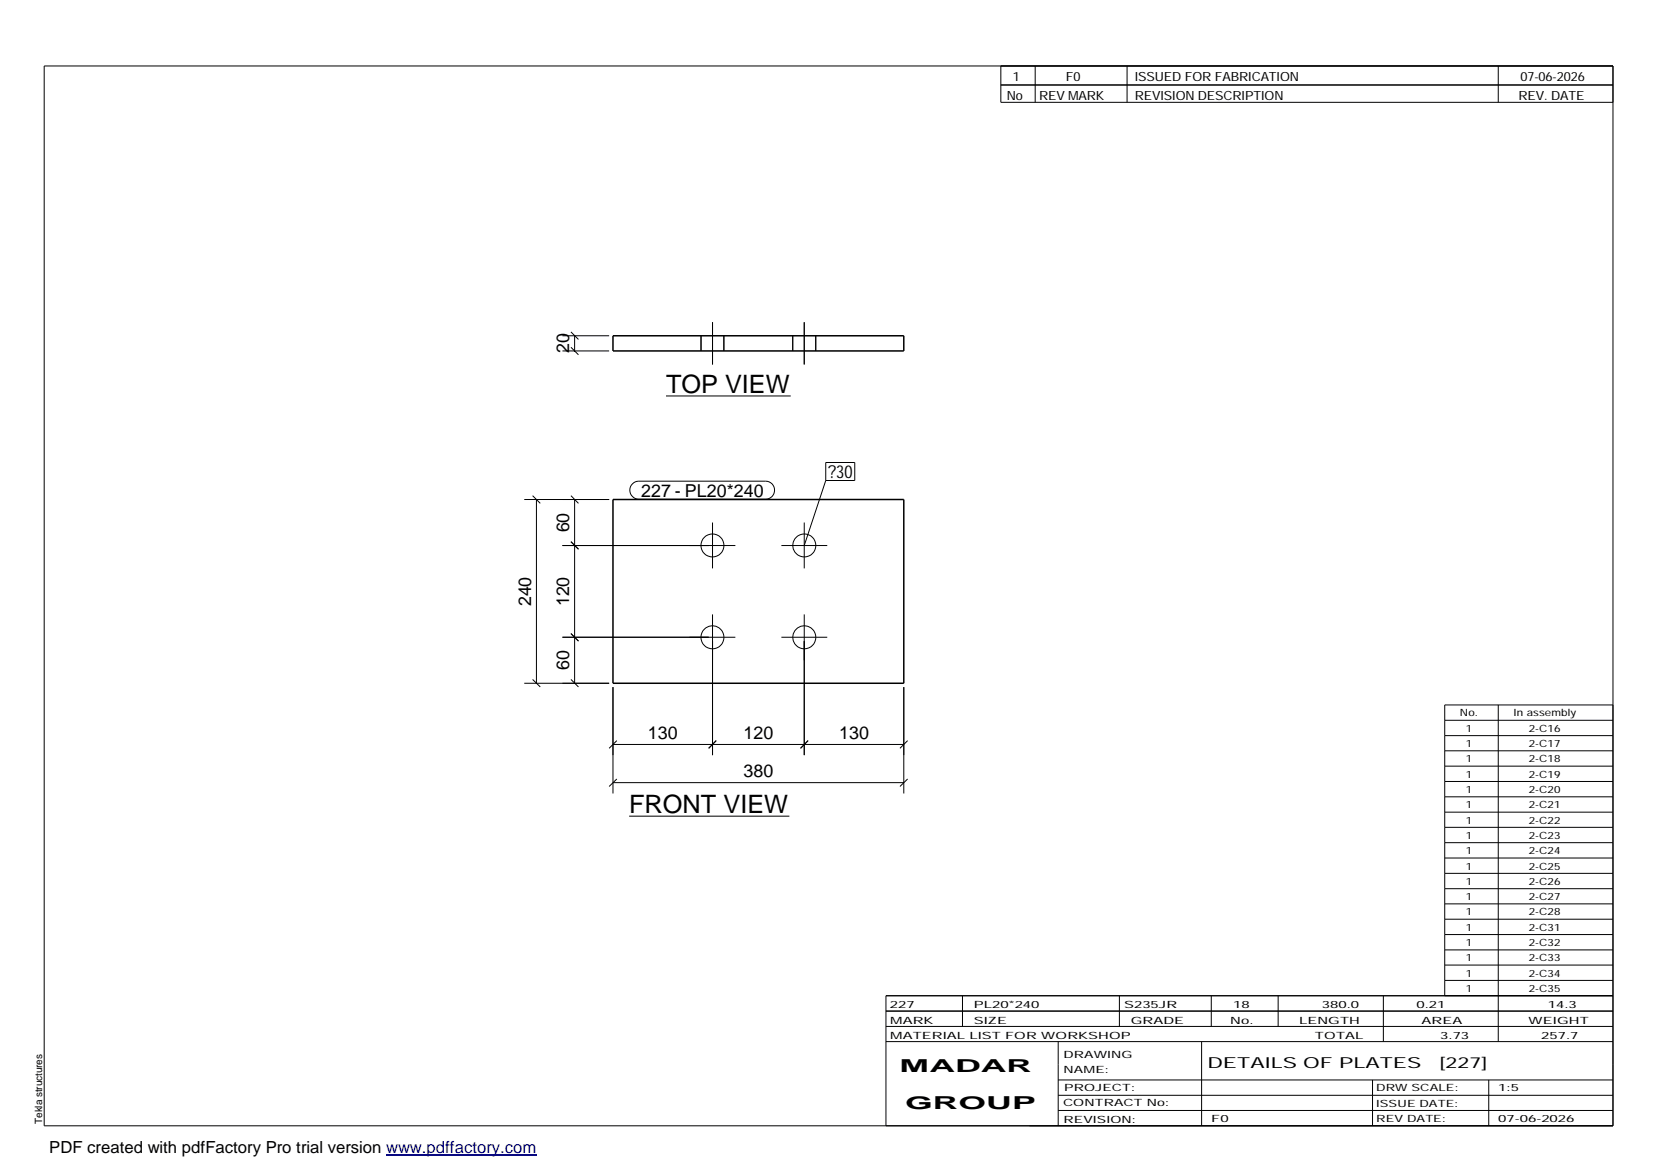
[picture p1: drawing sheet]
<svg xmlns="http://www.w3.org/2000/svg" width="420mm" height="297mm" viewBox="0 0 420 297" stroke-linecap="round" stroke-linejoin="round" font-family="sans-serif">
<g fill="none" stroke="#000" stroke-width=".25">
<path d="M11.2 16.7h398.3v269.1h-398.3zM254.1 16.7v9.3h155.4M262.8 16.7v9.3M286.1 16.7v9.3M380.4 16.7v9.3M254.1 21.6h155.4M142.8 89.1h11.8M142.8 85.2h11.8M144.9 88.2l2 1.9M144.9 84.3l2 1.9M145.9 85.2v3.9M178 85.2v3.9"/>
<path d="M180.9 81.8v10.7M183.8 85.2v3.9M201.3 85.2v3.9M204.2 81.8v10.7M207.1 85.2v3.9M169.1 100.5h31.6M209.6 117.4h7.4v4.6h-7.4zM133.1 126.8h21.5M135.2 125.8l2 2M136.2 126.8v46.7M142.8 138.5h43.9M144.9 137.5l2 1.9"/>
<path d="M144.9 125.8l2 2M145.9 126.8v46.7M160.6 122.8l.7-.5 .9-.1h32.2a2.29 2.29 0 0 1 2.2 2.2 2.29 2.29 0 0 1-2.2 2.3h-32.2a2.27 2.27 0 0 1-2.1-1.4 2.27 2.27 0 0 1 .5-2.5zM180.9 132.7v11.6M198.4 138.5h11.6M204.2 132.7v11.6M209.6 122l-5.4 16.5M180.9 156v35.7M204.2 156v35.7M133.1 173.5h21.5M135.2 172.5l2 1.9M142.8 161.8h43.9"/>
<path d="M144.9 172.5l2 1.9M144.9 160.9l2 1.9M155.6 174.4v27.1M198.4 161.8h11.6M229.4 174.4v27.1M380.4 179v85.4M409.5 179h-42.7v73.8M155.6 198.7h73.8M155.6 189h73.8M156.6 197.8l-2 1.9M156.6 188l-2 2M181.8 188l-1.9 2"/>
<path d="M205.1 188l-1.9 2M230.4 197.8l-1.9 1.9M230.4 188l-1.9 2M366.8 182.9h42.7M366.8 186.8h42.7M366.8 190.6h42.7M366.8 194.5h42.7M366.8 198.4h42.7M159.7 207.2h40.7M366.8 202.3h42.7M366.8 206.2h42.7M366.8 210h42.7"/>
<path d="M366.8 213.9h42.7M366.8 217.8h42.7M366.8 221.7h42.7M366.8 225.6h42.7M366.8 229.5h42.7M366.8 233.4h42.7M366.8 237.3h42.7M224.9 256.7h184.6M244.3 252.8v7.8M284.2 252.8v7.8M307.5 252.8v7.8M324.5 252.8v7.8"/>
<path d="M351.2 252.8v11.6M366.8 241.2h42.7M366.8 245h42.7M366.8 248.9h42.7M409.5 252.8h-184.6v33M224.9 264.4h184.6M224.9 260.6h184.6M268.6 264.4v21.4M268.6 274.2h140.9M268.6 278.1h140.9M305.1 264.4v21.4M348.4 274.2v11.6"/>
<path d="M378 274.2v11.6M268.6 281.9h140.9"/>
<circle cx="180.9" cy="138.5" r="2.91"/>
<circle cx="204.2" cy="138.5" r="2.93"/>
<circle cx="180.9" cy="161.8" r="2.91"/>
<circle cx="204.2" cy="161.8" r="2.93"/>
</g>
<path d="M155.6 85.2h73.8v3.9h-73.8zM155.6 126.8h73.8v46.7h-73.8z" fill="none" stroke="#000" stroke-width=".38"/>
<path d="M98 293.3h38.2" fill="none" stroke="#00f" stroke-width=".3"/>
<g font-size="6.4">
<text x="169.1" y="99.8">TOP VIEW</text>
<text x="159.7" y="206.5">FRONT VIEW</text>
</g>
<g font-size="4.5">
<text x="144.5" y="89.7" transform="rotate(-90 144.5 89.7)">20</text>
<text x="210.2" y="121.4">?30</text>
<text x="162.8" y="126.1">227 - PL20*240</text>
<text x="144.5" y="135.2" transform="rotate(-90 144.5 135.2)">60</text>
<text x="134.8" y="153.9" transform="rotate(-90 134.8 153.9)">240</text>
<text x="144.5" y="153.9" transform="rotate(-90 144.5 153.9)">120</text>
<text x="144.5" y="170.2" transform="rotate(-90 144.5 170.2)">60</text>
<text x="164.5" y="187.6">130</text>
<text x="188.8" y="187.6">120</text>
<text x="213" y="187.6">130</text>
<text x="188.8" y="197.3">380</text>
<text x="228.4" y="272.3">MADAR</text>
<text x="229.8" y="281.6">GROUP</text>
</g>
<text font-size="4.2" x="12.5" y="292.7">PDF created with pdfFactory Pro trial version www.pdffactory.com</text>
<g font-size="3.9">
<text x="306.5" y="271.3">DETAILS OF PLATES</text>
<text x="365.4" y="271.3">[227]</text>
</g>
<g font-size="3.2">
<text x="257.1" y="20.5">1</text>
<text x="270.6" y="20.5">F0</text>
<text x="288.1" y="20.5">ISSUED FOR FABRICATION</text>
<text x="386" y="20.5">07-06-2026</text>
<text x="255.6" y="25.5">No</text>
<text x="263.8" y="25.5">REV MARK</text>
<text x="288.1" y="25.5">REVISION DESCRIPTION</text>
<text x="385.5" y="25.5">REV. DATE</text>
</g>
<g font-size="2.5">
<text x="370.6" y="181.9">No.</text>
<text x="372.1" y="185.8">1</text>
<text x="384.3" y="181.9">In assembly</text>
<text x="388.1" y="185.8">2-C16</text>
<text x="372.1" y="189.6">1</text>
<text x="388.1" y="189.6">2-C17</text>
<text x="372.1" y="193.5">1</text>
<text x="372.1" y="197.4">1</text>
<text x="388.1" y="193.5">2-C18</text>
<text x="388.1" y="197.4">2-C19</text>
<text x="372.1" y="201.3">1</text>
<text x="388.1" y="201.3">2-C20</text>
<text x="372.1" y="205.2">1</text>
<text x="372.1" y="209.1">1</text>
<text x="388.1" y="205.2">2-C21</text>
<text x="388.1" y="209.1">2-C22</text>
<text x="372.1" y="213">1</text>
<text x="388.1" y="213">2-C23</text>
<text x="372.1" y="216.9">1</text>
<text x="372.1" y="220.8">1</text>
<text x="388.1" y="216.9">2-C24</text>
<text x="388.1" y="220.8">2-C25</text>
<text x="372.1" y="224.6">1</text>
<text x="388.1" y="224.6">2-C26</text>
<text x="372.1" y="228.5">1</text>
<text x="372.1" y="232.4">1</text>
<text x="388.1" y="228.5">2-C27</text>
<text x="388.1" y="232.4">2-C28</text>
<text x="372.1" y="236.3">1</text>
<text x="388.1" y="236.3">2-C31</text>
<text x="372.1" y="240.2">1</text>
<text x="372.1" y="244.1">1</text>
<text x="388.1" y="240.2">2-C32</text>
<text x="388.1" y="244.1">2-C33</text>
<text x="372.1" y="247.9">1</text>
<text x="372.1" y="251.8">1</text>
<text x="388.1" y="247.9">2-C34</text>
<text x="388.1" y="251.8">2-C35</text>
<text x="225.9" y="255.9">227</text>
<text x="247.3" y="255.9">PL20*240</text>
<text x="285.4" y="255.9">S235JR</text>
<text x="313.1" y="255.9">18</text>
<text x="335.6" y="255.9">380.0</text>
<text x="359.6" y="255.9">0.21</text>
<text x="392.9" y="255.9">14.3</text>
<text x="226" y="263.7">MATERIAL LIST FOR WORKSHOP</text>
<text x="226" y="259.9">MARK</text>
<text x="247.2" y="259.9">SIZE</text>
<text x="287.1" y="259.9">GRADE</text>
<text x="312.3" y="259.9">No.</text>
<text x="329.8" y="259.9">LENGTH</text>
<text x="333.8" y="263.7">TOTAL</text>
<text x="360.9" y="259.9">AREA</text>
<text x="365.6" y="263.7">3.73</text>
<text x="388.1" y="259.9">WEIGHT</text>
<text x="391.3" y="263.7">257.7</text>
<text x="270" y="268.5">DRAWING</text>
<text x="270" y="272.5">NAME:</text>
<text x="269.9" y="280.9">CONTRACT No:</text>
<text x="270.2" y="277">PROJECT:</text>
<text x="349.4" y="277.1">DRW SCALE:</text>
<text x="349.4" y="281">ISSUE DATE:</text>
<text x="380.4" y="277.1">1:5</text>
<text x="10.7" y="285.4" transform="rotate(-90 10.7 285.4)">Tekla structures</text>
<text x="270" y="285">REVISION:</text>
<text x="307.5" y="284.8">F0</text>
<text x="349.4" y="284.8">REV DATE:</text>
<text x="380.4" y="284.8">07-06-2026</text>
</g>
</svg>
